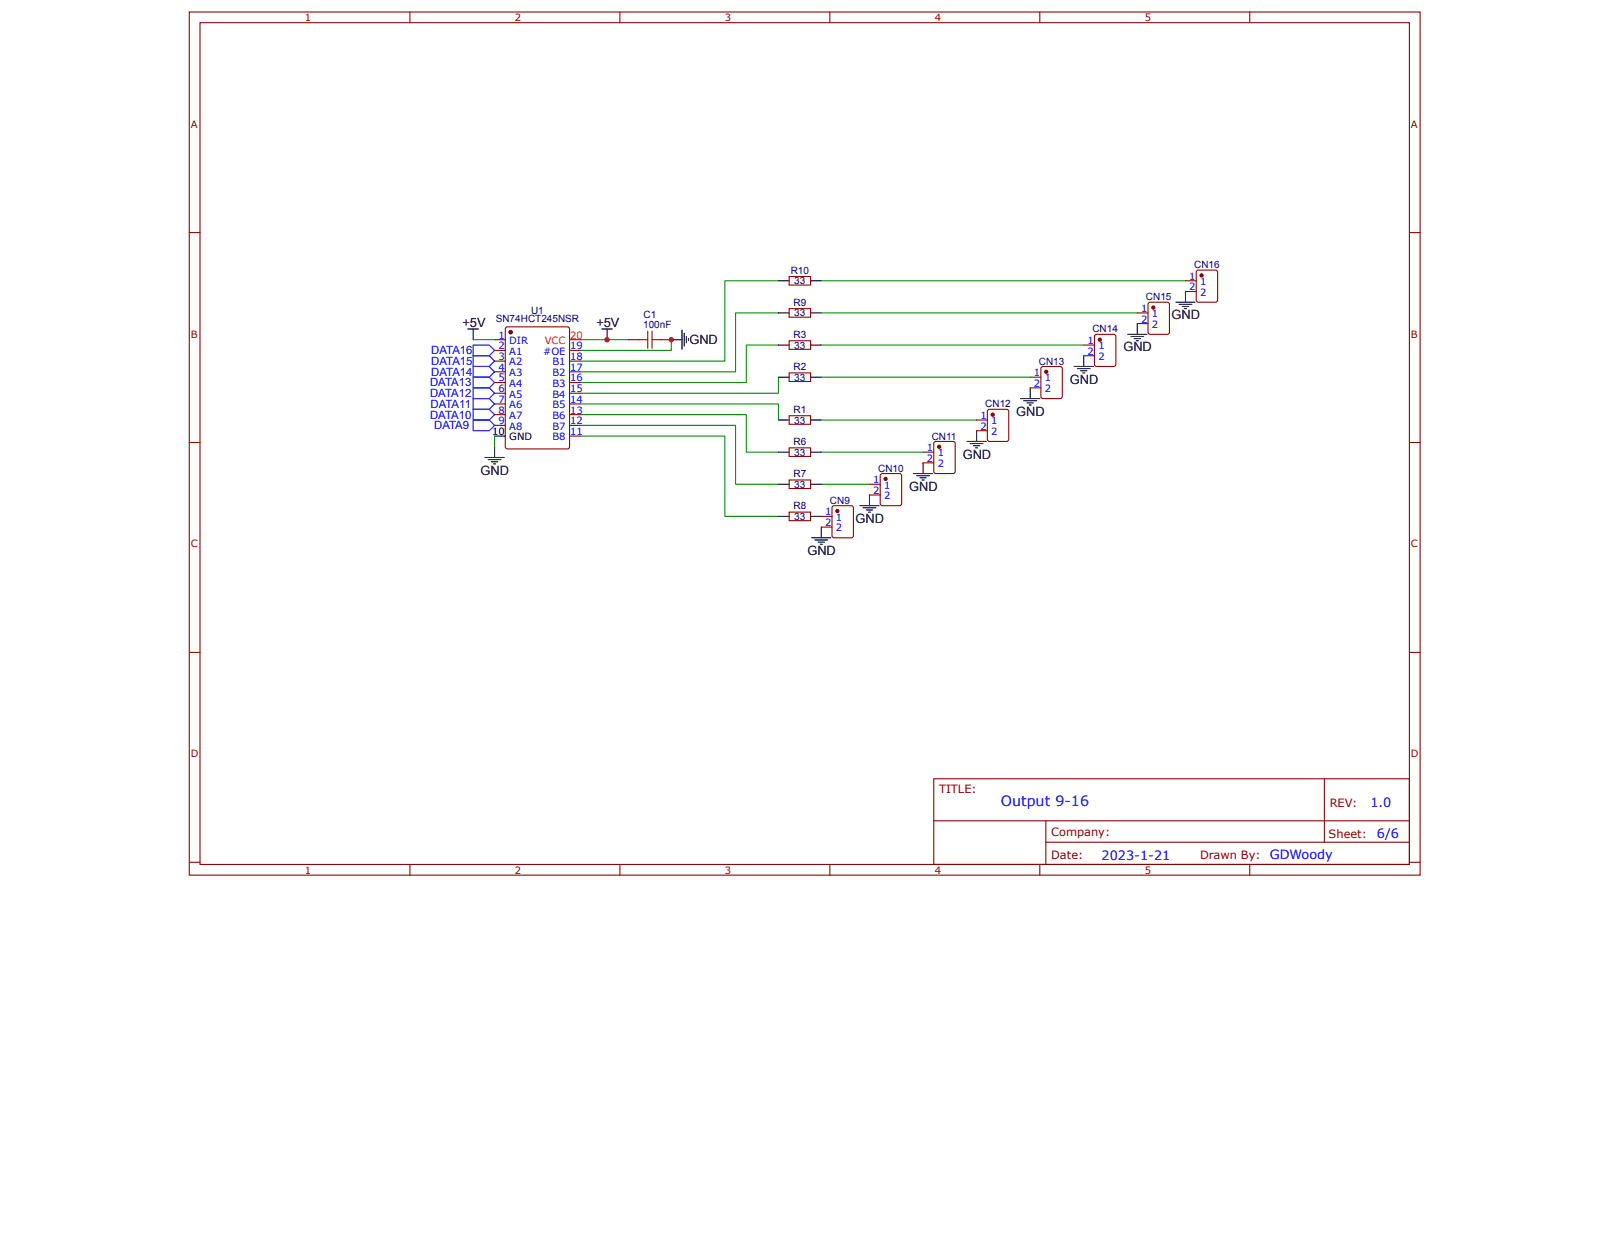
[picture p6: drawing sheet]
<svg xmlns="http://www.w3.org/2000/svg" width="279mm" height="216mm" viewBox="0 0 279 216" stroke-linecap="round" stroke-linejoin="round" font-family="sans-serif">
<g fill="none" stroke="#800" stroke-width=".18">
<path d="M32.6 2.1h212v148.7h-212zM34.4 3.9h208.4v145h-208.4zM70.6 2.1v1.8M106.8 2.1v1.8M142.9 2.1v1.8M179.1 2.1v1.8M215.3 2.1v1.8M32.6 40.1h1.8M108.3 58.5h1.8M113.8 58.5h1.8M135.9 58.7h3.7v1.5h-3.7zM135.9 53.2h3.7v1.5h-3.7z"/>
<path d="M135.9 47.6h3.7v1.5h-3.7zM242.8 40.1h1.8M32.6 76.2h1.8M135.9 71.6h3.7v1.5h-3.7zM135.9 64.3h3.7v1.4h-3.7zM135.9 77.2h3.7v1.4h-3.7zM242.8 76.2h1.8M135.9 82.7h3.7v1.5h-3.7zM135.9 88.2h3.7v1.5h-3.7zM143.5 87.2l3.1-.1 .4 .2v5l-.2 .3-3.1 .1-.3-.2-.1-5zM32.6 112.4h1.8M242.8 112.4h1.8"/>
<path d="M160.8 134.2h82v14.7h-82zM228.1 134.2v10.9M32.6 148.6h1.8M70.6 148.9v1.9M106.8 148.9v1.9M142.9 148.9v1.9M160.9 141.4h81.8M179.1 148.9v1.9M180.2 145.1h62.5M180.2 141.4v7.4M215.3 148.9v1.9M242.8 148.6h1.8"/>
</g>
<g fill="none" stroke="#080" stroke-width=".18">
<path d="M81.5 58.5h3.7M100 58.5h8.3M115.6 58.5v1.9h-15.6M134.1 48.4h-9.2v13.8h-24.9M134.1 53.9h-7.4v10.2h-26.7M134.1 59.5h-5.5v6.4h-28.6M141.5 48.4h62.7M141.5 53.9h54.4M141.5 59.5h45.2M85.2 75.1v1.9M100 69.6h34.1v2.8M100 71.4h28.6v6.5h5.5"/>
<path d="M100 73.3h26.7v10.1h7.4M100 75.1h24.9v13.9h9.2M134.1 65v2.8h-34.1M141.5 65h36M141.5 72.4h26.7M141.5 77.9h17.5M141.5 83.4h8.3"/>
</g>
<g fill="none" stroke="#000" stroke-width=".18">
<path d="M80.6 56.7h1.8M81.5 56.7v1.8M103.6 56.7h1.9M104.6 56.7v1.8M115.6 58.5h1.9M117.5 56.9v3.3M117.9 57.4v2.2M118.2 58v1.1M118.6 58.3v.4M134.1 59.5h1.8M134.1 53.9h1.8M134.1 48.4h1.8"/>
<path d="M139.6 59.5h1.9M139.6 53.9h1.9M139.6 48.4h1.9M194.2 57.6h3.4M194.8 58h2.2M195.4 58.3h1.1M195.7 58.7h.4M195.9 55.8v1.8M202.5 52.1h3.4M203.1 52.4h2.2M203.7 52.8h1.1M204 53.2h.4"/>
<path d="M204.2 50.2v1.9M83.5 78.8h3.4M84.1 79.2h2.2M84.6 79.6h1.1M85 79.9h.4M85.2 77v1.8M134.1 72.4h1.8M134.1 65h1.8M134.1 77.9h1.8M139.6 72.4h1.9M139.6 65h1.9M139.6 77.9h1.9"/>
<path d="M159 79.8v1.8M166.6 76.1h3.3M167.1 76.4h2.2M167.7 76.8h1.1M168 77.2h.4M168.2 74.2v1.9M175.8 68.7h3.3M176.3 69h2.3M176.9 69.4h1.1M177.3 69.8h.3M177.5 66.8v1.9M185 63.1h3.3"/>
<path d="M185.6 63.5h2.2M186.1 63.9h1.1M186.5 64.3h.4M186.7 61.3v1.8M134.1 83.4h1.8M134.1 89h1.8M139.6 83.4h1.9M139.6 89h1.9M139.8 92.7h3.3M140.4 93h2.2M140.9 93.4h1.1M141.3 93.8h.4"/>
<path d="M141.5 90.8v1.9M148.1 87.1h3.3M148.7 87.5h2.2M149.2 87.9h1.1M149.6 88.2h.4M149.8 85.3v1.8M157.3 81.6h3.4M157.9 82h2.2M158.4 82.3h1.2M158.8 82.7h.4"/>
</g>
<path d="M81.5 59.5h2.8l.9 .9-.9 .9h-2.8zM81.5 70.5h2.8l.9 .9-.9 1h-2.8zM81.5 61.3h2.8l.9 .9-.9 .9h-2.8zM81.5 65h2.8l.9 .9-.9 .9h-2.8zM81.5 63.1h2.8l.9 1-.9 .9h-2.8zM81.5 68.7h2.8l.9 .9-.9 .9h-2.8zM81.5 66.8h2.8l.9 1-.9 .9h-2.8zM81.5 72.4h2.8l.9 .9-.9 .9h-2.8z" fill="none" stroke="#00f" stroke-width=".18"/>
<path d="M110.1 58.5h1.5M111.6 57.1v2.9M112.3 58.5h1.5M112.3 57.1v2.9" fill="none" stroke="#a00000" stroke-width=".18"/>
<circle cx="144.2" cy="88.1" r=".28" fill="#800"/>
<g fill="none" stroke="#800" stroke-width=".18">
<path d="M141.5 89h1.8M141.5 90.8h1.8M151.7 81.8l.3-.2h2.9l.4 .2v5l-.2 .3h-3.1l-.3-.1z"/>
<circle cx="144.2" cy="88.1" r=".28"/>
</g>
<circle cx="152.5" cy="82.5" r=".28" fill="#800"/>
<g fill="none" stroke="#800" stroke-width=".18">
<path d="M160.9 76.2l.3-.1h3l.3 .1v5l-.1 .3-3.2 .1-.3-.2zM149.8 83.4h1.8M149.8 85.3h1.8"/>
<circle cx="152.5" cy="82.5" r=".28"/>
</g>
<circle cx="161.8" cy="77" r=".28" fill="#800"/>
<g fill="none" stroke="#800" stroke-width=".18">
<path d="M159 77.9h1.8M159 79.8h1.8M170.1 70.7l.3-.2h3l.3 .2 .1 5-.2 .3-3.2 .1-.3-.2z"/>
<circle cx="161.8" cy="77" r=".28"/>
</g>
<circle cx="171" cy="71.4" r=".28" fill="#800"/>
<g fill="none" stroke="#800" stroke-width=".18">
<path d="M168.2 72.4h1.9M168.2 74.2h1.9M179.3 63.3l.4-.2h2.9l.3 .2 .1 5-.2 .3-3.1 .1-.4-.2z"/>
<circle cx="171" cy="71.4" r=".28"/>
</g>
<circle cx="180.2" cy="64.1" r=".28" fill="#800"/>
<g fill="none" stroke="#800" stroke-width=".18">
<path d="M188.7 57.7l3.1-.1 .4 .2v5l-.2 .3h-3.1l-.3-.1-.1-5zM177.5 65h1.8M177.5 66.8h1.8"/>
<circle cx="180.2" cy="64.1" r=".28"/>
</g>
<circle cx="189.4" cy="58.5" r=".28" fill="#800"/>
<g fill="none" stroke="#800" stroke-width=".18">
<path d="M186.7 59.5h1.8M197.9 52.1h3.2l.3 .2v4.9l-.1 .4h-3.2l-.3-.2v-5zM186.7 61.3h1.8"/>
<circle cx="189.4" cy="58.5" r=".28"/>
</g>
<circle cx="198.7" cy="53" r=".28" fill="#800"/>
<g fill="none" stroke="#800" stroke-width=".18">
<path d="M195.9 53.9h1.9M195.9 55.8h1.9M206.1 46.7l.3-.2h3l.3 .2v5l-.1 .3-3.2 .1-.3-.2z"/>
<circle cx="198.7" cy="53" r=".28"/>
</g>
<circle cx="207" cy="47.5" r=".28" fill="#800"/>
<g fill="none" stroke="#800" stroke-width=".18">
<path d="M204.2 48.4h1.9M204.2 50.2h1.9"/>
<circle cx="207" cy="47.5" r=".28"/>
</g>
<circle cx="88" cy="57.2" r=".28" fill="#800"/>
<g fill="none" stroke="#800" stroke-width=".18">
<path d="M87.2 56.4l10.5-.1 .4 .2v20.5l-.2 .3-10.5 .1-.3-.2-.1-20.5z"/>
<circle cx="88" cy="57.2" r=".28"/>
</g>
<circle cx="88" cy="57.2" r=".28" fill="#800"/>
<g fill="none" stroke="#800" stroke-width=".18">
<path d="M85.2 58.5h1.8M85.2 60.4h1.8M85.2 62.2h1.8M85.2 64.1h1.8M85.2 65.9h1.8M85.2 67.8h1.8M85.2 69.6h1.8M85.2 71.4h1.8M85.2 73.3h1.8M98.1 60.4h1.9M98.1 62.2h1.9M98.1 64.1h1.9"/>
<path d="M98.1 65.9h1.9M98.1 67.8h1.9M98.1 69.6h1.9M98.1 71.4h1.9M98.1 73.3h1.9M98.1 75.1h1.9"/>
<circle cx="88" cy="57.2" r=".28"/>
</g>
<path d="M85.2 75.1h1.8" fill="none" stroke="#000" stroke-width=".18"/>
<path d="M98.1 58.5h1.9" fill="none" stroke="#f00" stroke-width=".18"/>
<g fill="#c00">
<circle cx="115.6" cy="58.5" r=".46"/>
<circle cx="104.6" cy="58.5" r=".46"/>
</g>
<text font-size="2.5" fill="#00f" x="172.4" y="138.9">Output 9-16</text>
<g font-size="2.2">
<text x="79.7" y="56.3">+5V</text>
<text x="102.7" y="56.3">+5V</text>
<text x="118.7" y="59.3">GND</text>
<text x="201.8" y="55">GND</text>
<text x="193.5" y="60.6">GND</text>
<text x="175.1" y="71.6">GND</text>
<text x="184.3" y="66.1">GND</text>
<text x="82.8" y="81.8">GND</text>
<text x="165.8" y="79">GND</text>
<text x="156.6" y="84.5">GND</text>
<text x="139.1" y="95.6">GND</text>
<text x="147.4" y="90.1">GND</text>
</g>
<g font-size="2.2" fill="#00f">
<text x="236.1" y="139">1.0</text>
<text x="189.7" y="148.1">2023-1-21</text>
<text x="218.7" y="148.1">GDWoody</text>
<text x="237.2" y="144.4">6/6</text>
</g>
<g font-size="2" fill="#00f">
<text x="74.3" y="62.8">DATA15</text>
<text x="74.3" y="61">DATA16</text>
<text x="74.3" y="64.7">DATA14</text>
<text x="74.1" y="66.5">DATA13</text>
<text x="74.1" y="68.4">DATA12</text>
<text x="74.1" y="70.2">DATA11</text>
<text x="74.1" y="72.1">DATA10</text>
<text x="74.8" y="73.9">DATA9</text>
</g>
<g font-size="2" fill="#800">
<text x="161.8" y="136.6">TITLE:</text>
<text x="229.1" y="139">REV:</text>
<text x="181.1" y="148">Date:</text>
<text x="181.1" y="144">Company:</text>
<text x="206.7" y="148.1">Drawn By:</text>
<text x="228.9" y="144.3">Sheet:</text>
</g>
<g font-size="1.7" fill="#800">
<text x="52.5" y="3.6">1</text>
<text x="88.7" y="3.6">2</text>
<text x="124.9" y="3.6">3</text>
<text x="161" y="3.6">4</text>
<text x="197.2" y="3.6">5</text>
<text x="32.9" y="22">A</text>
<text x="243.1" y="22">A</text>
<text x="32.9" y="58.2">B</text>
<text x="243.1" y="58.2">B</text>
<text x="32.9" y="94.3">C</text>
<text x="243.1" y="94.3">C</text>
<text x="32.9" y="130.5">D</text>
<text x="243.1" y="130.5">D</text>
<text x="52.5" y="150.5">1</text>
<text x="88.7" y="150.5">2</text>
<text x="124.9" y="150.5">3</text>
<text x="161" y="150.5">4</text>
<text x="197.2" y="150.5">5</text>
</g>
<g font-size="1.7" fill="#000080">
<text x="136.2" y="47.1">R10</text>
<text x="205.7" y="46.2">CN16</text>
<text x="136.7" y="52.7">R9</text>
<text x="136.8" y="49">33</text>
<text x="197.4" y="51.7">CN15</text>
<text x="85.4" y="55.5">SN74HCT245NSR</text>
<text x="91.5" y="54">U1</text>
<text x="110.8" y="56.5">100nF</text>
<text x="110.8" y="54.8">C1</text>
<text x="136.7" y="58.2">R3</text>
<text x="136.8" y="54.5">33</text>
<text x="188.2" y="57.3">CN14</text>
<text x="136.7" y="63.8">R2</text>
<text x="136.8" y="65.6">33</text>
<text x="136.8" y="60.1">33</text>
<text x="178.9" y="62.8">CN13</text>
<text x="136.7" y="71.1">R1</text>
<text x="169.7" y="70.2">CN12</text>
<text x="136.7" y="76.7">R6</text>
<text x="136.8" y="73">33</text>
<text x="160.5" y="75.7">CN11</text>
<text x="136.7" y="82.2">R7</text>
<text x="136.8" y="78.5">33</text>
<text x="151.3" y="81.3">CN10</text>
<text x="136.7" y="87.7">R8</text>
<text x="136.8" y="84.1">33</text>
<text x="136.8" y="89.6">33</text>
<text x="143" y="86.8">CN9</text>
</g>
<g font-size="1.7" fill="#00f">
<text x="196.6" y="53.7">1</text>
<text x="204.9" y="48.2">1</text>
<text x="204.9" y="50">2</text>
<text x="206.7" y="49.1">1</text>
<text x="206.7" y="51">2</text>
<text x="85.8" y="58.3">1</text>
<text x="87.7" y="59.3">DIR</text>
<text x="187.3" y="59.3">1</text>
<text x="196.6" y="55.6">2</text>
<text x="198.4" y="54.7">1</text>
<text x="198.4" y="56.5">2</text>
<text x="85.8" y="60.2">2</text>
<text x="85.8" y="62">3</text>
<text x="85.8" y="63.9">4</text>
<text x="85.8" y="65.7">5</text>
<text x="87.7" y="61.1">A1</text>
<text x="87.7" y="63">A2</text>
<text x="87.7" y="64.8">A3</text>
<text x="93.6" y="61.1">#OE</text>
<text x="95.2" y="64.8">B2</text>
<text x="95.2" y="63">B1</text>
<text x="98.2" y="65.7">16</text>
<text x="98.2" y="63.9">17</text>
<text x="98.2" y="62">18</text>
<text x="98.2" y="60.2">19</text>
<text x="178.1" y="64.8">1</text>
<text x="180" y="65.7">1</text>
<text x="187.3" y="61.1">2</text>
<text x="189.2" y="60.2">1</text>
<text x="189.2" y="62">2</text>
<text x="85.8" y="67.6">6</text>
<text x="85.8" y="69.4">7</text>
<text x="85.8" y="71.3">8</text>
<text x="87.7" y="66.7">A4</text>
<text x="87.7" y="68.5">A5</text>
<text x="87.7" y="70.3">A6</text>
<text x="95.2" y="70.3">B5</text>
<text x="95.2" y="68.5">B4</text>
<text x="95.2" y="66.7">B3</text>
<text x="98.2" y="71.3">13</text>
<text x="98.2" y="69.4">14</text>
<text x="98.2" y="67.6">15</text>
<text x="178.1" y="66.7">2</text>
<text x="180" y="67.6">2</text>
<text x="85.8" y="73.1">9</text>
<text x="87.7" y="72.2">A7</text>
<text x="87.7" y="74">A8</text>
<text x="95.2" y="75.9">B8</text>
<text x="95.2" y="74">B7</text>
<text x="95.2" y="72.2">B6</text>
<text x="98.2" y="75">11</text>
<text x="98.2" y="73.1">12</text>
<text x="159.7" y="77.7">1</text>
<text x="168.9" y="72.2">1</text>
<text x="168.9" y="74">2</text>
<text x="170.8" y="73.1">1</text>
<text x="170.8" y="75">2</text>
<text x="150.4" y="83.3">1</text>
<text x="159.7" y="79.6">2</text>
<text x="161.5" y="78.6">1</text>
<text x="161.5" y="80.5">2</text>
<text x="142.1" y="88.8">1</text>
<text x="144" y="89.7">1</text>
<text x="150.4" y="85.1">2</text>
<text x="152.3" y="84.2">1</text>
<text x="152.3" y="86">2</text>
<text x="142.1" y="90.6">2</text>
<text x="144" y="91.6">2</text>
</g>
<g font-size="1.7" fill="#f00">
<text x="93.8" y="59.3">VCC</text>
<text x="98.2" y="58.3">20</text>
</g>
<g font-size="1.7">
<text x="84.8" y="75">10</text>
<text x="87.7" y="75.9">GND</text>
</g>
</svg>
